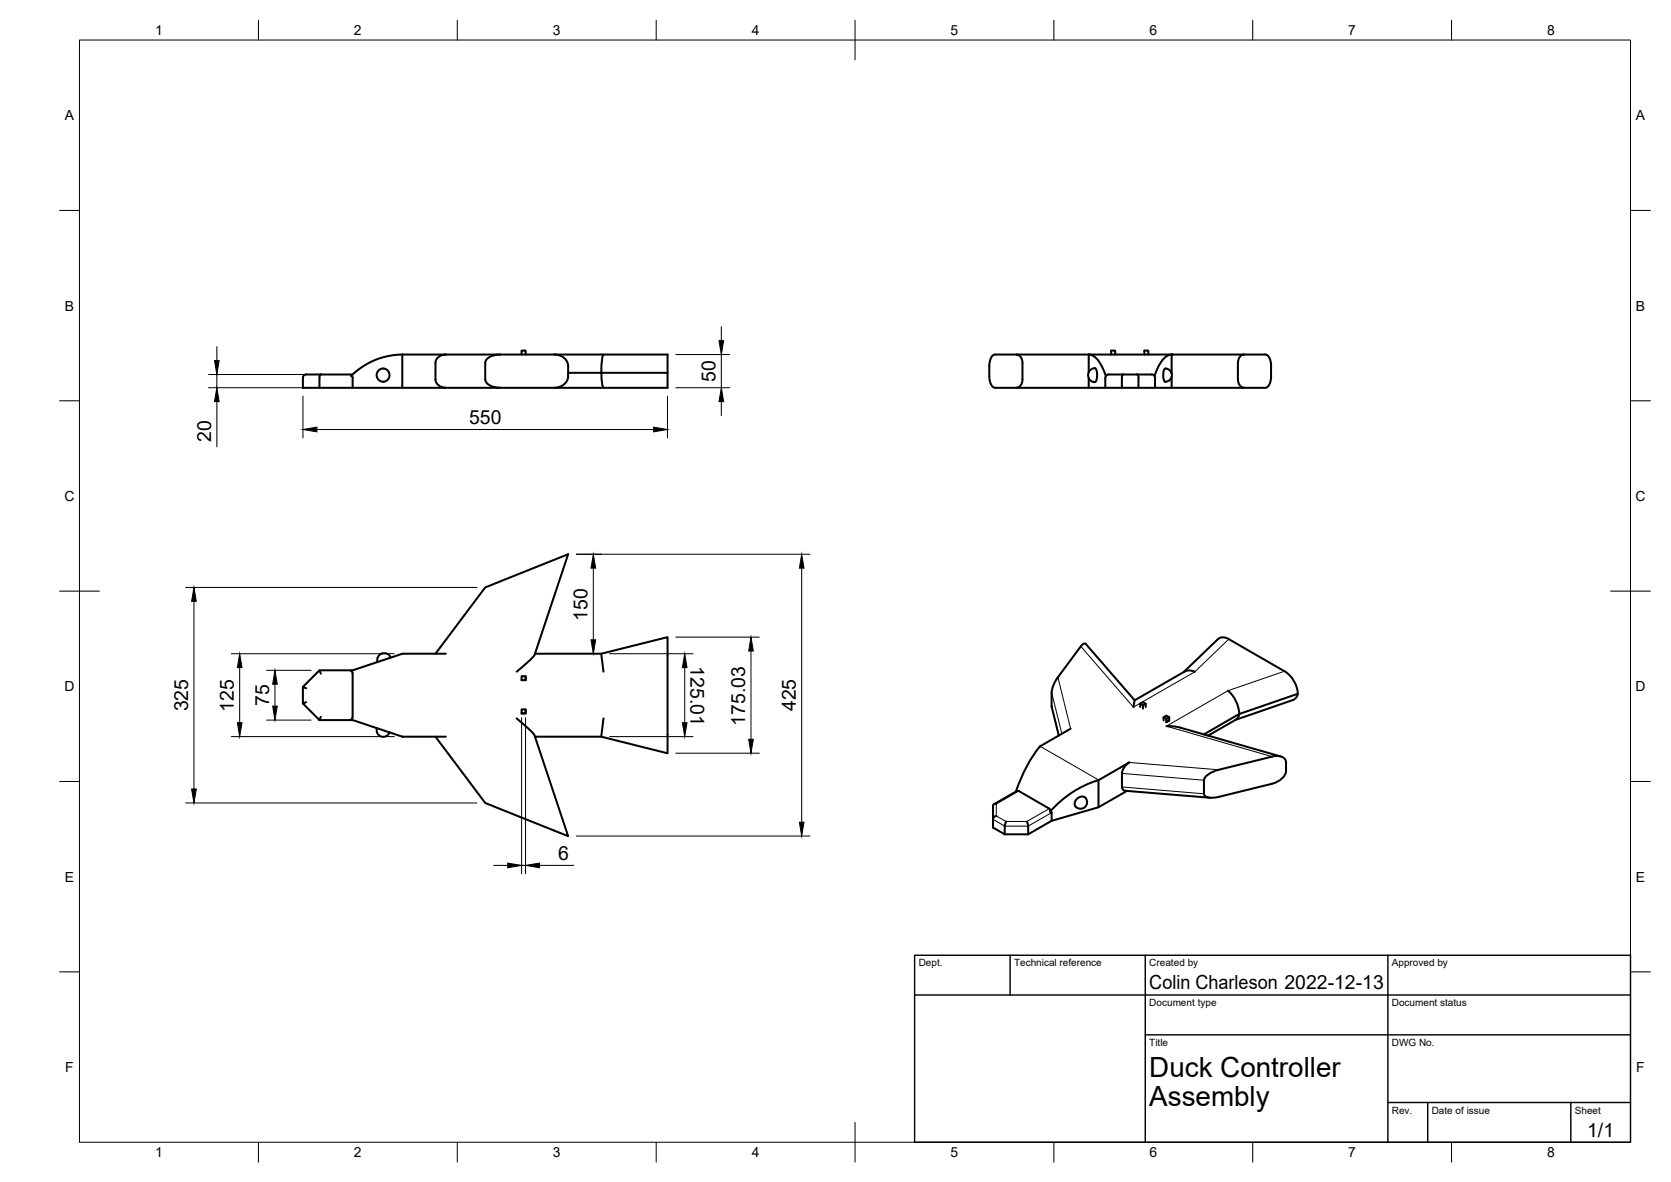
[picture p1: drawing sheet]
<svg xmlns="http://www.w3.org/2000/svg" width="420mm" height="297mm" viewBox="0 0 420 297" stroke-linecap="round" stroke-linejoin="round" font-family="sans-serif">
<!-- layer: Visible -->
<g fill="none" stroke="#000" stroke-width=".51">
<path d="M80.7 94.1l-.3 .5-.1 2.9M88.3 94.5l.4 .4v2.6M88.7 94.1h-11.7a.84 .84 0 0 0-.8 .8v2.6h63.1M101.2 89.1v8.4M112.1 89.1a2.43 2.43 0 0 0-2.6 2.1v4.2a2.35 2.35 0 0 0 2.6 2M125.7 89.1h42.2v4.6M125.7 89.1h-24.5a18.3 18.3 0 0 0-12.9 5.4M125.7 89.1a3.9 3.9 0 0 0-3.6 1.6l-.1 4.7a2.82 2.82 0 0 0 2.9 2h.8M131.1 89.1v-1h1.1v1M139.3 89.1a3.3 3.3 0 0 1 3.6 2.9 4.8 4.8 0 0 1-.7 4.2 3.7 3.7 0 0 1-2.9 1.3M142.9 93.7h8.3M151.2 93.7h16.7v3.8h-28.6"/>
<path d="M151.2 93.7l.2 2.4 .4 1.3M151.8 89.1l-.4 1-.2 3.6M255.6 89.1a1.87 1.87 0 0 1 1.5 2.1v4.2a1.86 1.86 0 0 1-1.5 2M273.7 93.5v-4.4a4 4 0 0 1 3.1 2.5l1.2 2.9M273.7 95v2.5M275.3 92.5l-1.1 .5-.6 1 .1 .8 .3 .6 .6 .5 .7 .1M275.3 92.5a3 3 0 0 1 0 3.5M277.9 94.9v2.6M277.9 94.9a.8 .8 0 0 1 .9-.8h10.8a.84 .84 0 0 1 .8 .8v2.6M279.4 89.1v-1h1v1M282.4 94.1l-.3 .5v2.9M285.9 94.1l.4 .5v2.9"/>
<path d="M287.7 89.1v-1h1v1M292.8 92.7a1.59 1.59 0 0 1 1.9 1.6 1.59 1.59 0 0 1-1.9 1.5 3.7 3.7 0 0 1 0-3.1zM294.6 93.8v-4.7a4 4 0 0 0-3.1 2.5l-1.2 2.9M294.6 94.7v2.8M312.8 89.1a1.9 1.9 0 0 0-1.5 2.1v4.2a1.86 1.86 0 0 0 1.5 2M319.6 92v2.5M319.6 92a2.6 2.6 0 0 0-1.4-2.9h-68a2.62 2.62 0 0 0-1.4 2.9 7.5 7.5 0 0 0 .7 5l.7 .5h68a2.66 2.66 0 0 0 1.4-3M77 176.5l-.8 .3 4.1 4.2M77 173l-.8-.4v4.2M80.3 168.5l-4.1 4.1M88.7 168.5h-8.4l.4 .8M98.2 165.3a1.74 1.74 0 0 0-2.1-1.1 1.74 1.74 0 0 0-1.2 2.2"/>
<path d="M109.5 164.3l12.5-16.7 20.9-8.3-8.5 25.2-1.1 1.3-3.4 3M112.1 164.3h-10.9l-12.9 4.3 .4 .6v11l-.4 .6 12.9 4.3h10.9M131.1 178.3h1.1v1h-1.1zM131.1 169.9h1.1v1h-1.1zM132.2 170v.9M132.2 178.3v1h-1M134.5 164.3h16.7l16.7-4.2v29.2l-16.7-4.2h-16.7M151.2 164.3l.5 4.5M264.4 174v3.4M264.4 177.4l1.8 7.4M273 161.8l12.3 14.2M273 161.8l-.4-.1-.8 .7-5.8 7.8-1.2 2.3-.4 1.5"/>
<path d="M285.3 176l-.3 1.7M286.7 177.7v-.8l.7-.4 .7 .4v.8M286.7 176.9l.7 .4M288.1 176.9l-.7 .4v.8M297.6 168.9l8.7-8.3a2.17 2.17 0 0 1 2.7 0l14 8.1a6.7 6.7 0 0 1 3.2 6.1l-.4 .7-.7 .4M300.4 168.8a2.92 2.92 0 0 0-2.5 0l-12.6 7.2M308.7 173.6a8.1 8.1 0 0 1 2.9 5.8M311.6 179.4l-8.9 5.2M311.6 179.4l-.3 .9-.5 .5-7 4.1M325.1 175.9l-14.4 5M326.3 174.4l-14.7 5M80.3 181h8.4"/>
<path d="M80.7 180.1l-.4 .9M94.8 183a1.66 1.66 0 0 0 1 2.1 1.66 1.66 0 0 0 2.1-1.1M129.9 180.5l3.2 2.9 1.3 1.3 8.5 25.4-20.9-8.3-12.5-16.7M151.7 180.5l-.5 4.6M269.2 183.1l-7.6 4.4a33.8 33.8 0 0 0-6.2 11.5M276.2 196.1v6.8M276.2 196a26.1 26.1 0 0 0-12.1 8M276.3 196l7.7-4.4-1 .8a3.3 3.3 0 0 0-.9 2v3.4a.85 .85 0 0 0 .8 .9l21.4 1.8M276.3 196h-.1M283.4 198.8l-7.2 4.1-11.8 3.4-5.9 3.4h-5.9l-2.9-1.7v-5.5a.59 .59 0 0 1 .8-.5M292.6 181.1v-.9l.7-.4 .7 .4v.9l-.7 .4M292.6 180.2l.7 .4"/>
<path d="M293.3 182.5l3.4 .3 25.3 7.3M293.3 181.4v.1M294 181l-.7 .5M294 180.2l-.7 .4v.9M306.4 193.5l-1.6 .5a3.4 3.4 0 0 0-2.1 2.1v3.4a1.27 1.27 0 0 0 1.4 1l2.3-.2M319.8 190.1l-13.4 3.3M319.9 190.1a2.77 2.77 0 0 1 3.4 1 5 5 0 0 1-.5 4.1l-1.6 1.2-1.3 .6-13.5 3.3M249.9 202.1l5.7-3.3 .5-.1 7.7 4.5 .3 .8M250.5 205a1.05 1.05 0 0 0-.8 .9M253 206.5l-.3 .8-.1 2.4M258.2 206.5l.3 .8v2.4M264.1 204l.3 .2"/>
<path d="M264.4 204.2v2.1M270.9 200.7a1.47 1.47 0 0 1 2.3 .2 1.47 1.47 0 0 1-.8 2.2 1.43 1.43 0 0 1-2-.5 1.43 1.43 0 0 1 .5-1.9z"/>
<circle cx="96.3" cy="94.3" r="1.64"/>
</g>
<circle cx="294.6" cy="89.1" r=".25" fill="#000"/>
<!-- layer: Visible Narrow -->
<path d="M264.4 177.4l1.9 7.4M264.4 174l2.6 10.4M266 170.2l3.2 12.9M309 160.6l-8.6 8.2-15.4 8.9-13.2-15.3M323 168.7l-14.3 4.9-15.4 8.9 26.5 7.6M256.2 198.8l-5.7 3.2v3l2.5 1.4h5.2l5.6-3.2M261.5 187.5l14.8 8.5M282.1 197.8l20.6 1.7M282.1 194.4l20.6 1.7M284 191.6l22.4 1.8M264.4 204.2l-5.9 3.4h-5.9l-2.9-1.7" fill="none" stroke="#000" stroke-width=".25"/>
<!-- layer: BORDER -->
<g fill="none" stroke="#000" stroke-width=".25">
<path d="M20 10.1h390v276.9h-390zM65 5.1v5M115 5.1v5M165 5.1v5M215 5.1v10M265 5.1v5M315 5.1v5M365 5.1v5M15 52.9h5M410 52.9h5M15 100.7h5M410 100.7h5"/>
<path d="M15 148.6h10M405 148.6h10M15 196.4h5M410 196.4h5M15 244.2h5M410 244.2h5M65 287v5M115 287v5M165 287v5M215 282.1v9.9M265 287v5M315 287v5"/>
<path d="M365 287v5"/>
</g>
<!-- layer: TITLEBLOCK -->
<path d="M230 240.1h180v46.9h-180zM230 250h180M254 240.1v9.9M288 240.1v46.9M349 240.1v46.9M288 260.1h122M349 277.1h61M359 277.1v9.9M395 277.1v9.9" fill="none" stroke="#000" stroke-width=".36"/>
<!-- layer: FD_Dimensions -->
<g fill="none" stroke="#000" stroke-width=".25">
<path d="M52.4 97.4h25.8M52.4 94.1h26.2M54.5 87.1v3.5M54.5 94.1v3.3M76.2 99.5v10.5M167.8 99.5v10.5M169.9 97.4h13.6M169.9 89.1h13.6M181.4 82.1v3.5M181.4 89.1v8.3M54.5 100.9v11.4M79.7 107.9h84.6"/>
<path d="M181.4 100.9v3.5M144.9 139.3h58.8M46.7 147.6h73.2M48.8 151.1v47.2M149.2 142.8v18M201.6 142.8v63.8M58.2 164.3h40.9M60.3 167.8v13.8M67 168.5h11.2M69.1 171.9v5.5M153.3 164.3h21M169.9 160.1h21"/>
<path d="M172.2 167.8v13.8M188.8 163.6v22.2M58.2 185.1h40.9M67 181h11.2M131.1 180.4v39.2M132.1 180.4v39.2M153.3 185.1h21M169.9 189.3h21M46.7 201.8h73.2M124.1 217.5h3.6M131.1 217.5h1M135.7 217.5h8.6"/>
<path d="M144.9 210.1h58.8"/>
</g>
<g fill="#000" stroke="#000" stroke-width=".25">
<path d="M53.9 90.6h1.2l-.6 3.5zM180.8 85.6h1.1l-.5 3.5zM54.5 97.4l.6 3.5h-1.2zM76.2 107.9l3.5-.6v1.2zM164.3 107.3l3.5 .6-3.5 .6zM181.4 97.4l.5 3.5h-1.1zM48.8 147.6l.6 3.5h-1.2zM149.2 139.3l.6 3.5h-1.2zM201.6 139.3l.6 3.5h-1.2zM60.3 164.3l.6 3.5h-1.2zM69.1 168.5l.6 3.4h-1.1zM68.6 177.4h1.1l-.6 3.6z"/>
<path d="M148.6 160.8h1.2l-.6 3.5zM172.2 164.3l.5 3.5h-1.1zM188.8 160.1l.6 3.5h-1.1zM48.2 198.3h1.2l-.6 3.5zM59.7 181.6h1.2l-.6 3.5zM171.6 181.6h1.1l-.5 3.5zM188.3 185.8h1.1l-.6 3.5zM127.7 216.9l3.4 .6-3.4 .6zM132.1 217.5l3.6-.6v1.2zM201 206.6h1.2l-.6 3.5z"/>
</g>
<g font-size="7">
<text x="289" y="270.6">Duck Controller</text>
<text x="289" y="278.1">Assembly</text>
</g>
<g font-size="4.9">
<text x="179.9" y="96" transform="rotate(-90 179.9 96)">50</text>
<text x="117.9" y="106.5">550</text>
<text x="53.1" y="111" transform="rotate(-90 53.1 111)">20</text>
<text x="147.7" y="156" transform="rotate(-90 147.7 156)">150</text>
<text x="173.6" y="167.4" transform="rotate(90 173.6 167.4)">125.01</text>
<text x="47.3" y="178.8" transform="rotate(-90 47.3 178.8)">325</text>
<text x="58.8" y="179" transform="rotate(-90 58.8 179)">125</text>
<text x="67.7" y="177.4" transform="rotate(-90 67.7 177.4)">75</text>
<text x="200.1" y="178.7" transform="rotate(-90 200.1 178.7)">425</text>
<text x="187.4" y="182.3" transform="rotate(-90 187.4 182.3)">175.03</text>
<text x="140.4" y="216">6</text>
<text x="289" y="248.5">Colin Charleson 2022-12-13</text>
<text x="399.1" y="285.7">1/1</text>
</g>
<g font-size="3.5">
<text x="39" y="8.8">1</text>
<text x="89" y="8.8">2</text>
<text x="139" y="8.8">3</text>
<text x="189" y="8.8">4</text>
<text x="239" y="8.8">5</text>
<text x="289" y="8.8">6</text>
<text x="339" y="8.8">7</text>
<text x="389" y="8.8">8</text>
<text x="16.3" y="30.2">A</text>
<text x="411.3" y="30.2">A</text>
<text x="16.3" y="78">B</text>
<text x="411.3" y="78">B</text>
<text x="16.2" y="125.9">C</text>
<text x="411.2" y="125.9">C</text>
<text x="16.2" y="173.7">D</text>
<text x="411.2" y="173.7">D</text>
<text x="16.3" y="221.6">E</text>
<text x="411.3" y="221.6">E</text>
<text x="16.4" y="269.4">F</text>
<text x="411.4" y="269.4">F</text>
<text x="39" y="290.8">1</text>
<text x="89" y="290.8">2</text>
<text x="139" y="290.8">3</text>
<text x="189" y="290.8">4</text>
<text x="239" y="290.8">5</text>
<text x="289" y="290.8">6</text>
<text x="339" y="290.8">7</text>
<text x="389" y="290.8">8</text>
</g>
<g font-size="2.5">
<text x="231" y="242.9">Dept.</text>
<text x="255" y="242.9">Technical reference</text>
<text x="289" y="242.9">Created by</text>
<text x="350" y="242.9">Approved by</text>
<text x="289" y="252.8">Document type</text>
<text x="350" y="252.8">Document status</text>
<text x="289" y="262.9">Title</text>
<text x="350" y="262.9">DWG No.</text>
<text x="350" y="279.9">Rev.</text>
<text x="360" y="279.9">Date of issue</text>
<text x="396" y="279.9">Sheet</text>
</g>
</svg>
